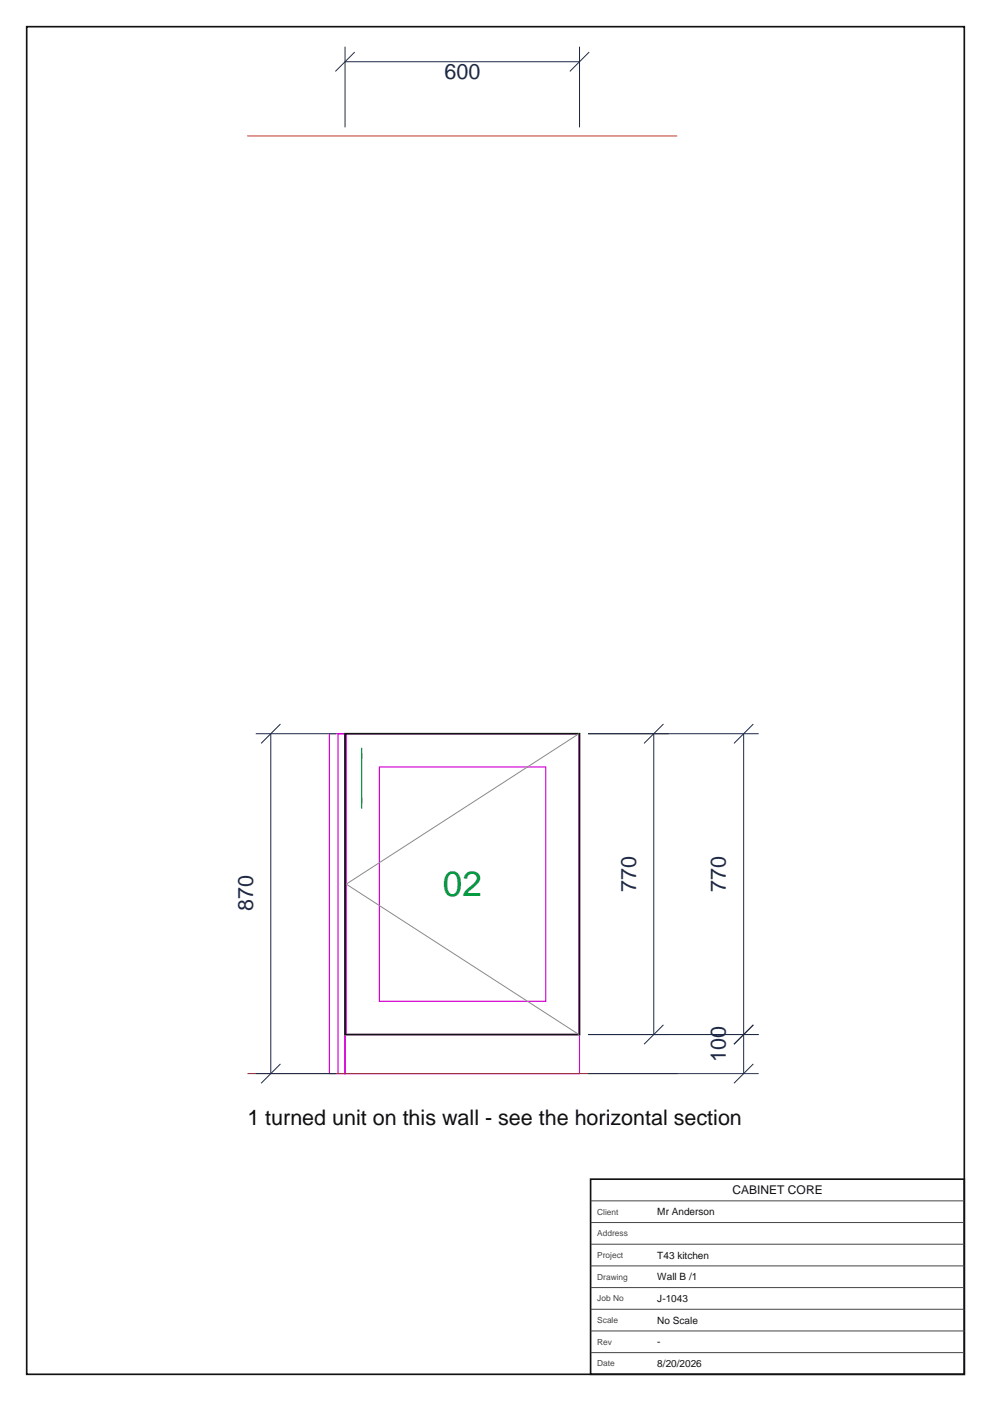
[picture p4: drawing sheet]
<svg xmlns="http://www.w3.org/2000/svg" width="297mm" height="420mm" viewBox="0 0 297 420" stroke-linecap="round" stroke-linejoin="round" font-family="sans-serif">
<path d="M98.7 220h4.7v101.9h-4.7zM101.3 220h2.1v101.9h-2.1zM103.8 220h69.7v90.1h-69.7zM113.7 229.9h49.9v70.3h-49.9zM103.4 310.1h70.3v11.8h-70.3z" fill="none" stroke="#d400d4" stroke-width=".35"/>
<path d="M8 8h281v404h-281zM103.4 220h70.3v90.1h-70.3zM177 353.5h112v58.5h-112z" fill="none" stroke="#121212" stroke-width=".5"/>
<path d="M173.5 220l-69.7 45 69.7 45.1" fill="none" stroke="#8a8a8a" stroke-width=".3"/>
<path d="M108.4 224.2v18.2" fill="none" stroke="#00993d" stroke-width=".35"/>
<path d="M74.1 40.8h128.9M74.1 321.9h128.9" fill="none" stroke="#bf382b" stroke-width=".3"/>
<g fill="none" stroke="#1c294a" stroke-width=".3">
<path d="M103.4 14v24.2M103.4 18.5h70.3M106.3 15.6l-5.8 5.8M173.7 14v24.2M176.6 15.6l-5.8 5.8M76.6 220h24.2M81.2 220v101.9M84.1 217.1l-5.8 5.8M176.3 220h51.1M195.9 220v90.1M198.8 217.1l-5.8 5.8M222.9 220v101.9"/>
<path d="M225.8 217.1l-5.8 5.8M84.1 319l-5.8 5.8M176.3 310.1h51.1M198.8 307.2l-5.8 5.8M225.8 319l-5.8 5.8M225.8 307.2l-5.8 5.8M76.6 321.9h24.2M176.3 321.9h51.1"/>
</g>
<path d="M177 360h112M177 366.5h112M177 373h112M177 379.5h112M177 386h112M177 392.5h112M177 399h112M177 405.5h112" fill="none" stroke="#454545" stroke-width=".3"/>
<text font-size="10.5" fill="#009a3d" x="132.7" y="268.7">02</text>
<g font-size="6.4" fill="#1b2a4a">
<text x="133.2" y="23.7">600</text>
<text x="190.6" y="267.3" transform="rotate(-90 190.6 267.3)">770</text>
<text x="217.6" y="267.3" transform="rotate(-90 217.6 267.3)">770</text>
<text x="75.8" y="273.2" transform="rotate(-90 75.8 273.2)">870</text>
<text x="217.6" y="318.3" transform="rotate(-90 217.6 318.3)">100</text>
</g>
<text font-size="6.4" fill="#111" x="74.1" y="337.3">1 turned unit on this wall - see the horizontal section</text>
<text font-size="3.6" fill="#111" x="219.6" y="358">CABINET CORE</text>
<g font-size="3" fill="#111">
<text x="197" y="364.3">Mr Anderson</text>
<text x="197" y="377.3">T43 kitchen</text>
<text x="197" y="383.8">Wall B /1</text>
<text x="197" y="390.3">J-1043</text>
<text x="197" y="396.8">No Scale</text>
<text x="197" y="403.3">-</text>
<text x="197" y="409.8">8/20/2026</text>
</g>
<g font-size="2.5" fill="#444">
<text x="179" y="364.1">Client</text>
<text x="179" y="370.6">Address</text>
<text x="179" y="377.1">Project</text>
<text x="179" y="383.6">Drawing</text>
<text x="179" y="390.1">Job No</text>
<text x="179" y="396.6">Scale</text>
<text x="179" y="403.1">Rev</text>
<text x="179" y="409.6">Date</text>
</g>
</svg>
